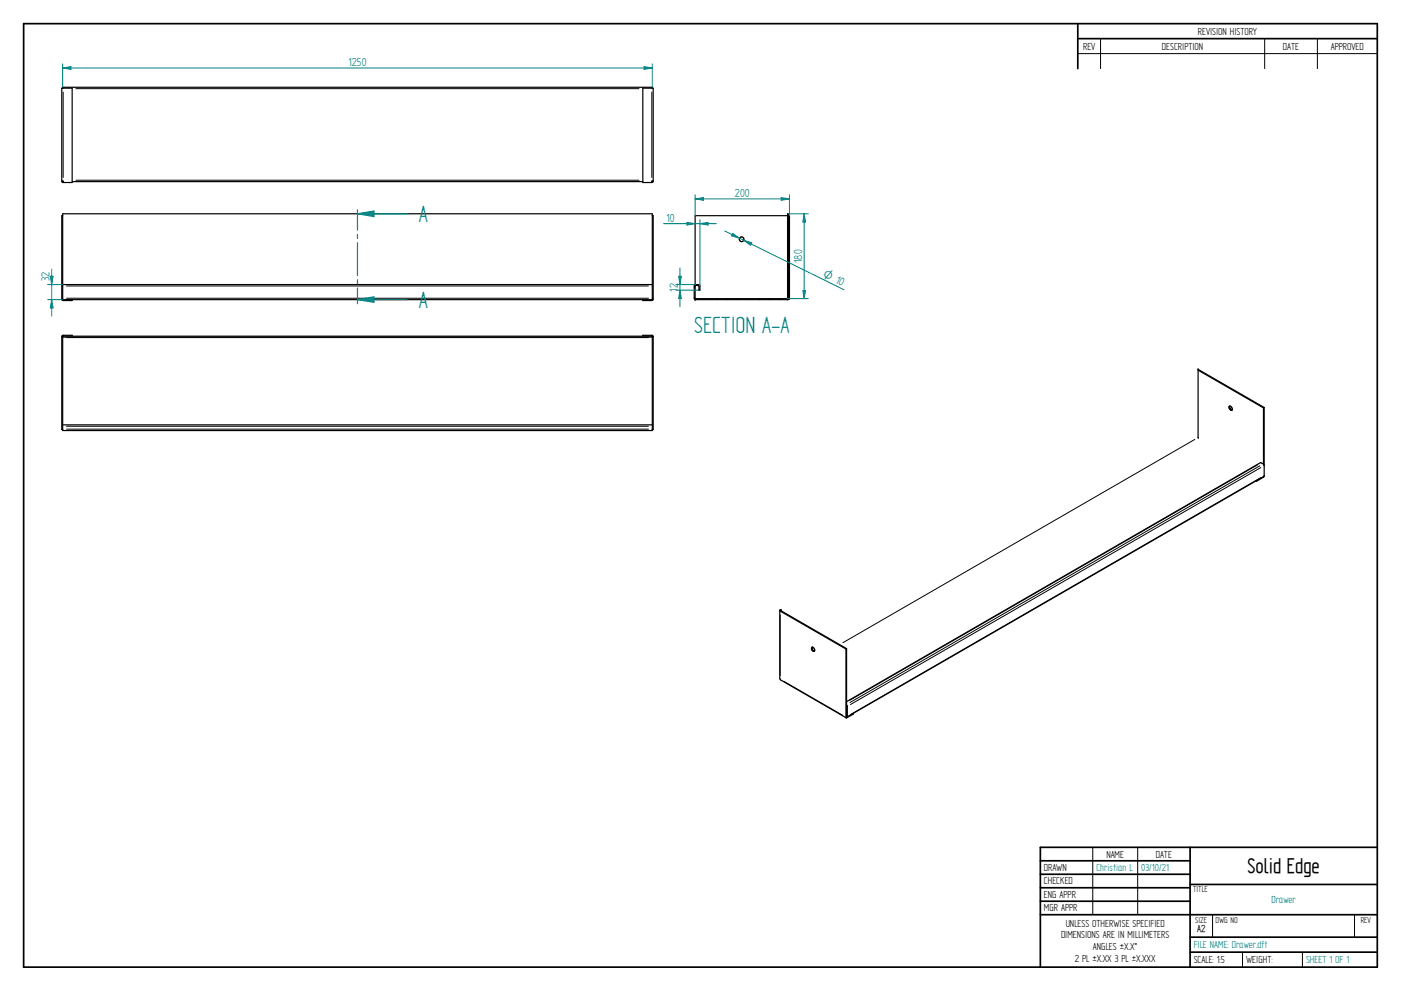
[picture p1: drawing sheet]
<svg xmlns="http://www.w3.org/2000/svg" width="594mm" height="420mm" viewBox="0 0 594 420" stroke-linecap="round" stroke-linejoin="round" font-family="sans-serif">
<g fill="none" stroke="#000" stroke-width=".72">
<path d="M10 10h574v400h-574zM457 10v19.1M457 16.4h127M504.6 359.2v50.8M584 359.2h-142.9v50.8M441.1 365h63.5M441.1 370.7h63.5M441.1 376.4h63.5M504.6 375h79.4M441.1 382.1h63.5M441.1 387.8h142.9M504.6 397.3h79.4"/>
<path d="M504.6 403.7h79.4"/>
</g>
<g fill="none" stroke="#000" stroke-width=".42">
<path d="M466.7 16.4v12.7M536.3 16.4v12.7M558.6 16.4v12.7M457 22.7h127M26.3 126.8h.2M26.8 127.2v.1M28.2 121.2h246.7M28.2 126.4h246.8M276.4 127.2v.1M276.7 126.8h.2M463.4 359.2v28.6M482.4 359.2v28.6"/>
<path d="M514.2 387.9v9.4M574.4 387.9v9.4M526.9 403.7v6.3M552.3 403.7v6.3"/>
</g>
<path d="M26.6 91.4h-.4v35.4l.6 .6h3.8v-.4M276.6 91.4h.4v35.4l-.6 .6h-3.8v-.4M26.6 120.6h250M26.6 127v-36.4h250v36.4M26.8 127h249.6" fill="none" stroke="#000" stroke-width=".51"/>
<path d="M151.6 99.4v1.7M172.6 90.6h-21v7M151.6 102.9v13.9M151.6 118.6v1.8M151.6 122.1v4.9" fill="none" stroke="#008080" stroke-width=".51"/>
<path d="M151.6 90.6l7-1.1v2.3z" fill="#008080"/>
<path d="M151.6 90.6l7-1.1v2.3zM151.6 127h21" fill="none" stroke="#008080" stroke-width=".51"/>
<path d="M151.6 127l7-1.1v2.3z" fill="#008080"/>
<path d="M151.6 88.9v1.7M151.6 127v1.8M151.6 127l7-1.1v2.3z" fill="none" stroke="#008080" stroke-width=".51"/>
<g fill="none" stroke="#000" stroke-width=".42">
<path d="M26.8 39v36.2M32.2 37.6h238.8M276.4 39v36.2M32.2 76.4h238.8M334 93.9l.4 .5M334 98.4l.4 .4M334 102.9l.4 .4M334 107.4l.4 .4M334 111.9l.4 .4M334 116.4l.4 .4M294.4 121.7l.4 .4M294.4 126.2l.8 .8"/>
<path d="M299.3 126.6l.4 .4M303.8 126.6l.4 .4M308.3 126.6l.4 .4M312.8 126.6l.4 .4M317.3 126.6l.4 .4M321.8 126.6l.3 .4M326.3 126.6l.3 .4M330.7 126.6l.5 .4M334 120.9l.4 .4M334 125.4l.4 .4M26.3 142.7h.2M26.8 142.2v.2"/>
<path d="M28.2 143.1h246.8M276.4 142.2v.2M276.7 142.7h.2M508.2 156.7l-.2 .1M28.2 180.7h246.7M28.2 181.9h246.8M506.6 186.3l-149.2 86.2M533.4 197l-173 99.9M534.2 197.5l-173.8 100.4M534.6 198.2l-174 100.5M534.7 202.5l-174 100.4M535.6 202.1v.3"/>
<path d="M330.8 258.6l.2 .1M331.1 258.9l-.3 .2M330.8 260.7v25.7M332.3 288.8l25 14.5M359 299.3l.3 .2M359 303.6l.3 .1M359 303.9l-.3 .2M359.1 304v.3"/>
</g>
<g fill="none" stroke="#000" stroke-width=".51">
<path d="M276.6 37.4v-.4h-250v.4M26.2 76.8v-39.4h4.4v40h-3.8M26.2 76.8h.6v.6M26.2 76.8l.6 .6M26.6 76.8l.2 .2M30.6 77h242M276.6 76.8l-.2 .2M277 76.8v-39.4h-4.4v40h3.8M277 76.8h-.6v.6M277 76.8l-.6 .6M334 91.4h-39.2v29.3M334.4 91.4h.4v35.4h-.6"/>
<path d="M334.3 126.7l-.5 .3M334.4 126.8v-36.2h-.4l-.1 36h-38.9l-.2-5.4 1.5-.1 .1 1.9h.4v-1.8l-.6-.5h-1.5l-.3 .5v5.2l.6 .6 39.2-.1M334.4 126.4l-.1 .3M26.6 142.5h250v40h-250zM26.6 142.9h250M30.6 142.5v-.3h-3.8l-.6 .5v39.4h.4M272.6 142.5v-.3h3.8l.6 .5v39.4h-.4M508 156.3l.2 29.5M508 156.6l28.1 16.2M508 156.9l27.8 16M521.2 172.3a.97 .97 0 0 1 1.1 .5 .97 .97 0 0 1-.2 1.2l-.8-.7zM521.5 172.2l.1 1 .9 .6"/>
<path d="M535.8 172.9v23.9M536.1 172.8l-.2 29.2M536.1 172.8l-.3 .1M26.6 180.1h250M536.1 197.4l-.5-.7-1.1-.5-175.5 101.3M532.7 203.8l.2 .2M532.9 203.7v.3M535.9 202l-176.8 102M536 202l-3.1 2M330.7 258.8v28.9l.3 .5 27.8 16.1M331 258.5l-.3 .2 .1 .4 27.9 16.1M331.1 258.9l27.9 16.1"/>
<path d="M331.3 258.4v.6M344.3 274.4a1.12 1.12 0 0 1 .9 1.8l-.9-.5-.2-.8zM344.5 274.4v1l.9 .6M358.7 275.2l.1 29.1 3-1.5v-.3M359 275v28.9M359 275l-.3 .2M359 298.9l.3 .6v4.2l-.4 .3"/>
<circle cx="314.5" cy="101.5" r="1"/>
</g>
<circle cx="294.8" cy="127" r=".25" fill="#000"/>
<path d="M294.8 84.3l3.5-.5v1.1zM294.8 82.6v8.8M334.8 82.6v8.8" fill="none" stroke="#008080" stroke-width=".42"/>
<path d="M294.8 84.3l3.5-.5v1.1z" fill="#008080"/>
<path d="M331.3 83.8l3.5 .5-3.5 .6z" fill="none" stroke="#008080" stroke-width=".42"/>
<path d="M331.3 83.8l3.5 .5-3.5 .6z" fill="#008080"/>
<path d="M291.3 94.3l3.5 .5-3.5 .6zM294.8 84.3h40M296.8 93.1v28.1" fill="none" stroke="#008080" stroke-width=".42"/>
<path d="M291.3 94.3l3.5 .5-3.5 .6z" fill="#008080"/>
<path d="M296.8 94.8l3.5-.5v1.1z" fill="none" stroke="#008080" stroke-width=".42"/>
<path d="M296.8 94.8l3.5-.5v1.1z" fill="#008080"/>
<path d="M281.4 94.8h22.4M286.6 120.6h8.4M286.6 123h9.8M288.3 123l.6 3.5h-1.1z" fill="none" stroke="#008080" stroke-width=".42"/>
<path d="M288.3 123l.6 3.5h-1.1z" fill="#008080"/>
<path d="M287.8 117.1h1.1l-.6 3.6z" fill="none" stroke="#008080" stroke-width=".42"/>
<path d="M287.8 117.1h1.1l-.6 3.6z" fill="#008080"/>
<path d="M288.3 113.6v16.4M20.2 127h6.4M20.2 120.7h6.4M21.9 127l.6 3.6h-1.2z" fill="none" stroke="#008080" stroke-width=".42"/>
<path d="M21.9 127l.6 3.6h-1.2z" fill="#008080"/>
<path d="M21.3 117.1h1.2l-.6 3.6z" fill="none" stroke="#008080" stroke-width=".42"/>
<path d="M21.3 117.1h1.2l-.6 3.6z" fill="#008080"/>
<path d="M26.6 27.1v9.9M26.6 28.8l3.5-.6v1.2zM276.6 27.1v9.9M21.9 114.1v19.9" fill="none" stroke="#008080" stroke-width=".42"/>
<path d="M26.6 28.8l3.5-.6v1.2z" fill="#008080"/>
<path d="M273.1 28.2l3.5 .6-3.5 .6z" fill="none" stroke="#008080" stroke-width=".42"/>
<path d="M273.1 28.2l3.5 .6-3.5 .6z" fill="#008080"/>
<path d="M26.6 28.8h250M334.4 90.6h8.4M333.8 126.6h9M340.4 123.1h1.2l-.6 3.5z" fill="none" stroke="#008080" stroke-width=".42"/>
<path d="M340.4 123.1h1.2l-.6 3.5z" fill="#008080"/>
<path d="M341 90.6l.6 3.5h-1.2z" fill="none" stroke="#008080" stroke-width=".42"/>
<path d="M341 90.6l.6 3.5h-1.2z" fill="#008080"/>
<path d="M307.3 97.9l50.6 25M310.7 98.9l2.9 2.1-3.4-1zM341 90.6v36" fill="none" stroke="#008080" stroke-width=".42"/>
<path d="M310.7 98.9l2.9 2.1-3.4-1z" fill="#008080"/>
<path d="M315.4 101.9l3.4 1-.5 1.1z" fill="none" stroke="#008080" stroke-width=".42"/>
<path d="M315.4 101.9l3.4 1-.5 1.1z" fill="#008080"/>
<g font-size="11.3" fill="#008080">
<text x="177.7" y="94.1">A</text>
<text x="177.7" y="130.6">A</text>
<text x="294.4" y="141.1">SECTION A-A</text>
</g>
<text font-size="10.1" x="529" y="370.2">Solid Edge</text>
<g font-size="5.6" fill="#008080">
<text x="147.8" y="27.9">1250</text>
<text x="311.7" y="83.5">200</text>
<text x="282.6" y="94">10</text>
<text x="340.1" y="111.5" transform="rotate(-90 340.1 111.5)">180</text>
<text x="21" y="119.3" transform="rotate(-90 21 119.3)">32</text>
<text x="287.5" y="123.6" transform="rotate(-90 287.5 123.6)">12</text>
</g>
<text font-size="5.4" fill="#008080" x="348.7" y="117.3" transform="rotate(26 348.7 117.3)">O 10</text>
<g font-size="4.9">
<text x="507.9" y="14.7">REVISION HISTORY</text>
<text x="459.3" y="21">REV</text>
<text x="492.7" y="21">DESCRIPTION</text>
<text x="544" y="21">DATE</text>
<text x="564.3" y="21">APPROVED</text>
<text x="469.1" y="363.6">NAME</text>
<text x="490.1" y="363.6">DATE</text>
<text x="442.7" y="369.3">DRAWN</text>
<text x="442.7" y="375">CHECKED</text>
<text x="442.7" y="380.7">ENG APPR</text>
<text x="442.7" y="386.4">MGR APPR</text>
<text x="451.9" y="392.9">UNLESS OTHERWISE SPECIFIED</text>
<text x="449.9" y="397.9">DIMENSIONS ARE IN MILLIMETERS</text>
<text x="455.7" y="407.8">2 PL ±X.XX 3 PL ±X.XXX</text>
<text x="463.5" y="402.9">ANGLES ±X.X°</text>
<text x="506.2" y="408.3">SCALE: 1:5</text>
<text x="528.4" y="408.3">WEIGHT:</text>
</g>
<g font-size="4.9" fill="#008080">
<text x="464.9" y="369.3">Christian L</text>
<text x="483.9" y="369.3">03/10/21</text>
<text x="539.2" y="382.9">Drawer</text>
<text x="506.2" y="402">FILE NAME: Drawer.dft</text>
<text x="553.8" y="408.4">SHEET 1 OF 1</text>
</g>
<text font-size="4.8" x="507.7" y="395.3">A2</text>
<g font-size="4.1">
<text x="505.9" y="378.3">TITLE</text>
<text x="506.9" y="391.1">SIZE</text>
<text x="515.4" y="391.1">DWG NO</text>
<text x="577" y="391.1">REV</text>
</g>
</svg>
